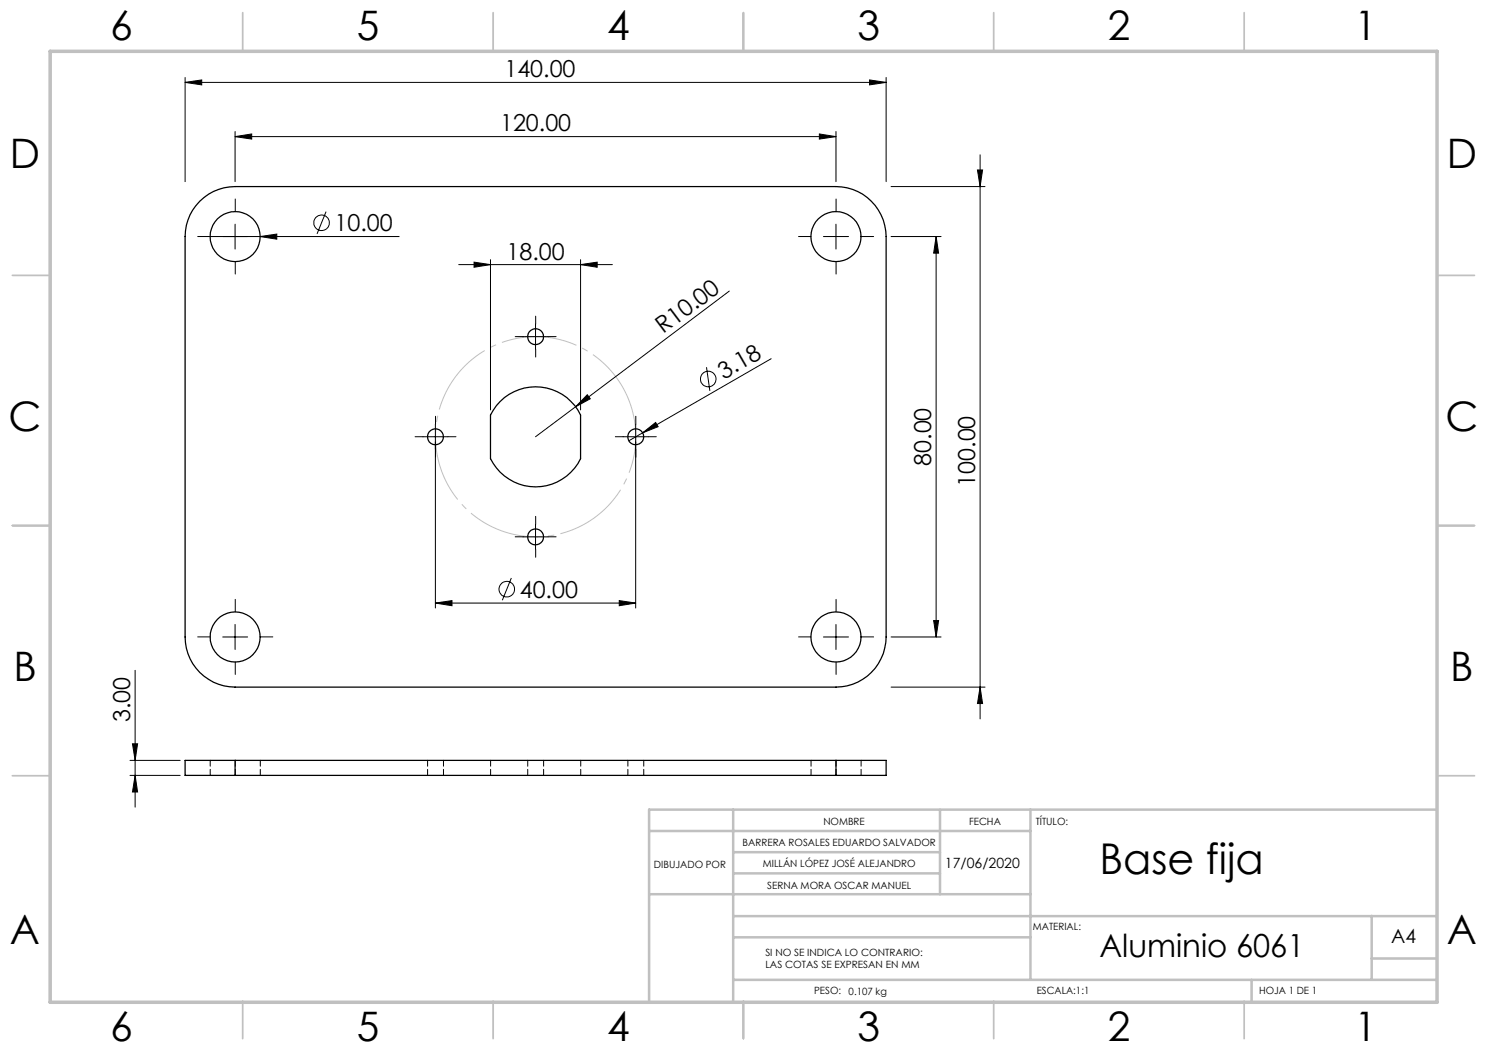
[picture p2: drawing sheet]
<svg xmlns="http://www.w3.org/2000/svg" width="297mm" height="210mm" viewBox="0 0 297 210" stroke-linecap="round" stroke-linejoin="round" font-family="sans-serif">
<g fill="none" stroke="#000" stroke-width=".2">
<path d="M37 16.5l3.3-.5v1zM37 15.5v20.8M37 16.5h140M173.7 16l3.3 .5-3.3 .5zM177 15.5v20.8M47 27.3l3.3-.5v1zM47 26.3v10M47 27.3h120M163.7 26.8l3.3 .5-3.3 .5zM167 26.3v10M178 37.3h18.7M195.2 34h1.1l-.5 3.3z"/>
<path d="M195.8 30.9v112.7M42 47.3h37.7M47 44.8v5M52 47.3l3.3-.5v1zM65.1 42.3l-1.8 4.4M91.6 52.9h30.7M94.7 52.4l3.3 .5-3.3 .5zM98 51.9v30M116 52.9l3.3-.5v1zM116 51.9v30M145.7 58.2l-30.7 23.1M164.5 47.3h5"/>
<path d="M167 44.8v5M178 47.3h10M187 47.3l.5 3.3h-1zM187 47.3v80M104.5 67.3h5M107 64.8v5M117.3 78.9l.6 .8-2.9 1.6zM141.1 73.4l.7 4.7M154 71.7l-25.7 14.8M84.5 87.3h5M87 84.8v36.7M115 81.3l-8 6"/>
<path d="M124.5 87.3h5M127 84.8v36.7M128.3 86.5l2.7-2.1 .4 .9zM128.3 86.5l-2.7 1.6M102.1 115.5l-1.8 4.4M104.5 107.3h5M107 104.8v5M27 133.9v27.4M44.5 127.3h5M47 124.8v5M87 120.5l3.3-.5v1zM87 120.5h40"/>
<path d="M123.7 120l3.3 .5-3.3 .5zM164.5 127.3h5M167 124.8v5M178 127.3h10M178 137.3h18.7M186.5 124h1l-.5 3.3zM195.8 137.3l.5 3.3h-1.1zM26 151.9h10M26 154.9h10M26.5 148.6h1l-.5 3.3zM27 154.9l.5 3.3h-1z"/>
<circle cx="64.2" cy="44.5" r="1.56"/>
<circle cx="141.5" cy="75.7" r="1.56"/>
<circle cx="101.2" cy="117.7" r="1.56"/>
</g>
<path d="M126.1 81.4a20 20 0 0 0-33.4-8.1 20 20 0 0 0 9 33.2 20 20 0 0 0 24.7-23.9l-.3-1.2" fill="none" stroke="#c0c0c0" stroke-width=".2" stroke-dasharray="15.2 1.3 1.3 1.3" stroke-dashoffset="1.9" stroke-linecap="butt"/>
<g fill="none" stroke="#000" stroke-width=".2" stroke-dasharray="15.2 1.3 1.3 1.3">
<path d="M42 47.3h-2.5M47 42.3v-2.5M47 52.3v2.5M52 47.3h2.5M162 47.3h-2.5M167 42.3v-2.5M167 52.3v2.5M172 47.3h2.5M104.5 67.3h-1.6M107 64.8v-1.6M107 69.8v1.5M109.5 67.3h1.6"/>
<path d="M84.5 87.3h-1.6M87 84.8v-1.6M87 89.8v1.5M89.5 87.3h1.6M124.5 87.3h-1.6M127 84.8v-1.6M127 89.8v1.5M129.5 87.3h1.6M104.5 107.3h-1.6M107 104.8v-1.6M107 109.8v1.5M109.5 107.3h1.6"/>
<path d="M42 127.3h-2.5M47 122.3v-2.5M47 132.3v2.5M52 127.3h2.5M162 127.3h-2.5M167 122.3v-2.5M167 132.3v2.5M172 127.3h2.5"/>
</g>
<g fill="none" stroke="#c0c0c0" stroke-width=".35">
<path d="M48.5 2.5v7.5M98.5 2.5v7.5M148.5 2.5v7.5M198.5 2.5v7.5M248.5 2.5v7.5M2.5 55h7.5M287 55h7.5M2.5 105h7.5M287 105h7.5M2.5 155h7.5M287 155h7.5M48.5 200v7.5"/>
<path d="M98.5 200v7.5M148.5 200v7.5M198.5 200v7.5M248.5 200v7.5"/>
</g>
<g fill="none" stroke="#c0c0c0" stroke-width=".5">
<path d="M129.6 178.7h76.2M129.6 166h76.2M146.4 174.5h41.3M146.4 170.3h41.3M146.4 161.8v38.2M187.7 161.8v16.9M205.8 161.8v34M287 161.8h-157.4v38.2M146.4 195.8h140.6M146.4 187.3h59.4M146.4 183h140.6M250 195.8v4.2"/>
<path d="M274 183v12.8M274 191.5h13"/>
</g>
<path d="M10 10.3h277v190h-277z" fill="none" stroke="#c0c0c0" stroke-width=".7"/>
<g fill="#000">
<path d="M117.3 78.9l.6 .8-2.9 1.6zM128.3 86.5l2.7-2.1 .4 .9z"/>
<path d="M37 16.5l3.3-.5v1zM173.7 16l3.3 .5-3.3 .5zM52 47.3l3.3 .5v-1z"/>
<path d="M163.7 26.8l3.3 .5-3.3 .5zM47 27.3l3.3-.5v1z"/>
<path d="M195.2 34h1.1l-.5 3.3zM195.8 137.3l.5 3.3h-1.1zM26.5 148.6h1l-.5 3.3zM27 154.9l.5 3.3h-1z"/>
<path d="M94.7 52.4l3.3 .5-3.3 .5zM116 52.9l3.3-.5v1z"/>
<path d="M87 120.5l3.3-.5v1zM123.7 120l3.3 .5-3.3 .5z"/>
<path d="M186.5 124h1l-.5 3.3zM187 47.3l.5 3.3h-1z"/>
</g>
<g fill="none" stroke="#000" stroke-width=".25">
<path d="M39.9 40.2a9.9 9.9 0 0 1 7.1-2.9h120a10.1 10.1 0 0 1 10 10v80a10.1 10.1 0 0 1-10 10h-120a10 10 0 0 1-10-10v-80a10.1 10.1 0 0 1 2.9-7.1zM99.9 80.2a10 10 0 0 1 16.1 2.7v8.7a10 10 0 0 1-9 5.7 10 10 0 0 1-9-5.7v-8.7l1.2-1.9zM47 151.9h-10v3h10M47 151.9v3M47 154.9h120M47 151.9h120M167 151.9h10v3h-10M167 151.9v3"/>
<circle cx="47" cy="47.3" r="5"/>
<circle cx="167" cy="47.3" r="5"/>
<circle cx="107" cy="67.3" r="1.59"/>
<circle cx="87" cy="87.3" r="1.59"/>
<circle cx="127" cy="87.3" r="1.59"/>
<circle cx="107" cy="107.3" r="1.59"/>
<circle cx="47" cy="127.3" r="5"/>
<circle cx="167" cy="127.3" r="5"/>
</g>
<g fill="none" stroke="#000" stroke-width=".2" stroke-dasharray="1.3 .6" stroke-dashoffset=".1">
<path d="M42 151.9v3M47 151.9v3M52 154.9v-3M85.4 151.9v3M88.6 154.9v-3M98 151.9v3M105.4 151.9v3M108.6 154.9v-3M116 151.9v3M125.4 151.9v3M128.6 154.9v-3M162 151.9v3"/>
<path d="M167 151.9v3M172 154.9v-3"/>
</g>
<text font-size="8.5" x="219.6" y="174.6">Base fija</text>
<g font-size="8.1">
<text x="22" y="8">6</text>
<text x="71.2" y="8">5</text>
<text x="121.2" y="8">4</text>
<text x="171.3" y="8">3</text>
<text x="221.3" y="8">2</text>
<text x="270.5" y="8">1</text>
<text x="2" y="33.6">D</text>
<text x="289" y="33.6">D</text>
<text x="1.7" y="86.1">C</text>
<text x="288.7" y="86.1">C</text>
<text x="2.7" y="136.1">B</text>
<text x="289.7" y="136.1">B</text>
<text x="2" y="188.6">A</text>
<text x="289" y="188.6">A</text>
<text x="22" y="208">6</text>
<text x="71.2" y="208">5</text>
<text x="121.2" y="208">4</text>
<text x="171.3" y="208">3</text>
<text x="221.3" y="208">2</text>
<text x="270.5" y="208">1</text>
</g>
<text font-size="6.3" x="219.6" y="191.2">Aluminio 6061</text>
<g font-size="4.7">
<text x="100.7" y="15.4">140.00</text>
<text x="99.9" y="26.2">120.00</text>
<text x="66.8" y="46.2">10.00</text>
<text x="101.2" y="51.9">18.00</text>
<text x="132.5" y="66.8" transform="rotate(-37 132.5 66.8)">R10.00</text>
<text x="144.6" y="75.9" transform="rotate(-30 144.6 75.9)">3.18</text>
<text x="186" y="93.1" transform="rotate(-90 186 93.1)">80.00</text>
<text x="194.8" y="97.3" transform="rotate(-90 194.8 97.3)">100.00</text>
<text x="103.8" y="119.4">40.00</text>
<text x="26" y="144.3" transform="rotate(-90 26 144.3)">3.00</text>
</g>
<text font-size="3.9" x="277.9" y="188.5">A4</text>
<text font-size="2.8" x="188.7" y="173.4">17/06/2020</text>
<g font-size="2">
<text x="164.4" y="164.9">NOMBRE</text>
<text x="193.5" y="164.9">FECHA</text>
<text x="206.9" y="164.9">TÍTULO:</text>
<text x="130.6" y="173.3">DIBUJADO POR</text>
<text x="148.3" y="169.1">BARRERA ROSALES EDUARDO SALVADOR</text>
<text x="152.4" y="173.3">MILLÁN LÓPEZ JOSÉ ALEJANDRO</text>
<text x="153.3" y="177.6">SERNA MORA OSCAR MANUEL</text>
<text x="206.3" y="185.9">MATERIAL:</text>
<text x="152.9" y="190.9">SI NO SE INDICA LO CONTRARIO:</text>
<text x="152.9" y="193.4">LAS COTAS SE EXPRESAN EN MM</text>
<text x="162.6" y="198.5">PESO:</text>
<text x="169.5" y="198.7">0.107 kg</text>
<text x="207.1" y="198.6">ESCALA:1:1</text>
<text x="251.5" y="198.6">HOJA 1 DE 1</text>
</g>
</svg>
